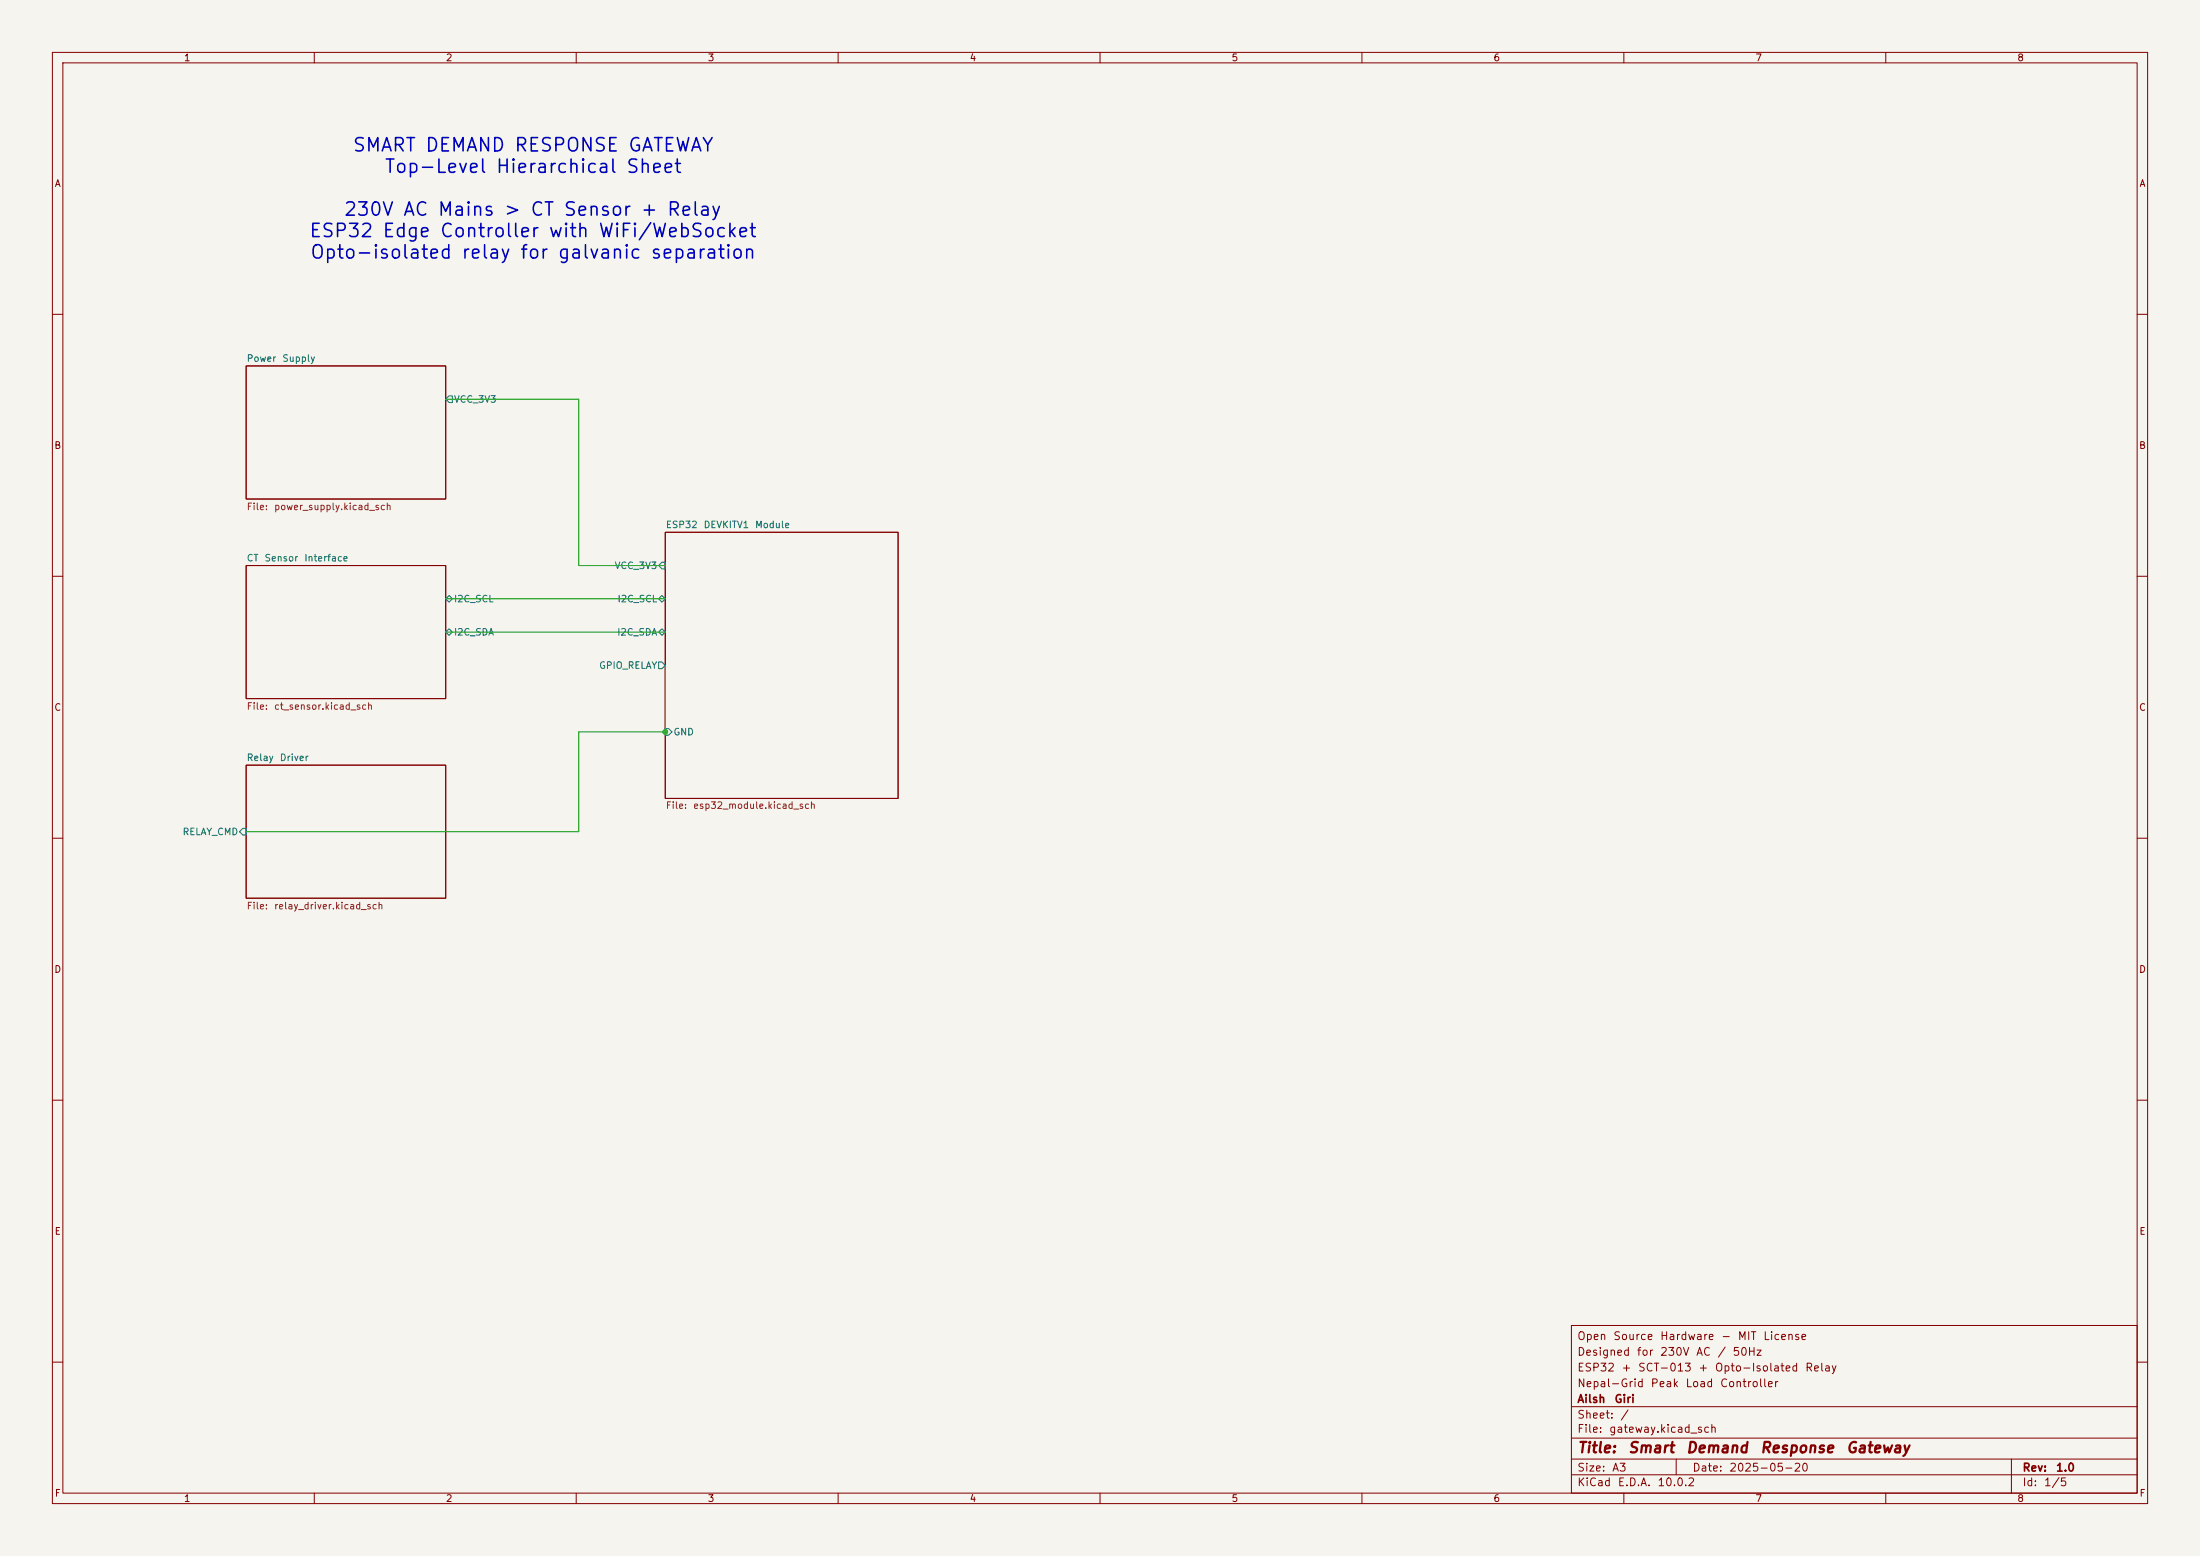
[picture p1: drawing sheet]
(kicad_sch
 (version 20260306)
 (generator "eeschema")
 (generator_version "10.0")
 (paper "A3")
 (title_block
  (title "Smart Demand Response Gateway")
  (date "2025-05-20")
  (rev "1.0")
  (company "Ailsh Giri")
  (comment 1 "Nepal-Grid Peak Load Controller")
  (comment 2 "ESP32 + SCT-013 + Opto-Isolated Relay")
  (comment 3 "Designed for 230V AC / 50Hz")
  (comment 4 "Open Source Hardware - MIT License"))
 (lib_symbols)
 (text "SMART DEMAND RESPONSE GATEWAY\nTop-Level Hierarchical Sheet\n\n230V AC Mains > CT Sensor + Relay\nESP32 Edge Controller with WiFi/WebSocket\nOpto-isolated relay for galvanic separation"
  (exclude_from_sim no)
  (at 101.6 38.1 0)
  (effects (font (size 2.54 2.54))))
 (junction
  (at 127 139.7)
  (diameter 0)
  (color 0 0 0 0))
 (wire
  (pts (xy 110.49 76.2) (xy 110.49 107.95))
  (stroke (width 0) (type default)))
 (wire
  (pts (xy 110.49 139.7) (xy 127 139.7))
  (stroke (width 0) (type default)))
 (wire
  (pts (xy 110.49 139.7) (xy 110.49 158.75))
  (stroke (width 0) (type default)))
 (wire
  (pts (xy 85.09 114.3) (xy 127 114.3))
  (stroke (width 0) (type default)))
 (wire
  (pts (xy 85.09 76.2) (xy 110.49 76.2))
  (stroke (width 0) (type default)))
 (wire
  (pts (xy 85.09 120.65) (xy 127 120.65))
  (stroke (width 0) (type default)))
 (wire
  (pts (xy 127 127) (xy 127 139.7))
  (stroke (width 0) (type default)))
 (wire
  (pts (xy 110.49 158.75) (xy 46.99 158.75))
  (stroke (width 0) (type default)))
 (wire
  (pts (xy 110.49 107.95) (xy 127 107.95))
  (stroke (width 0) (type default)))
 (sheet
  (at 46.99 69.85)
  (size 38.1 25.4)
  (exclude_from_sim no)
  (in_bom yes)
  (on_board yes)
  (dnp no)
  (fields_autoplaced yes)
  (stroke (width 0.1524) (type solid))
  (fill (color 0 0 0 0))
  (property "Sheetname" "Power Supply" (at 46.99 69.1386 0) (show_name no) (do_not_autoplace no) (effects (font (size 1.27 1.27)) (justify left bottom)))
  (property "Sheetfile" "power_supply.kicad_sch" (at 46.99 95.9614 0) (show_name no) (do_not_autoplace no) (effects (font (size 1.27 1.27)) (justify left top)))
  (pin "VCC_3V3" output (at 85.09 76.2 0) (effects (font (size 1.27 1.27)) (justify left))))
 (sheet
  (at 46.99 107.95)
  (size 38.1 25.4)
  (exclude_from_sim no)
  (in_bom yes)
  (on_board yes)
  (dnp no)
  (fields_autoplaced yes)
  (stroke (width 0.1524) (type solid))
  (fill (color 0 0 0 0))
  (property "Sheetname" "CT Sensor Interface" (at 46.99 107.2386 0) (show_name no) (do_not_autoplace no) (effects (font (size 1.27 1.27)) (justify left bottom)))
  (property "Sheetfile" "ct_sensor.kicad_sch" (at 46.99 134.0614 0) (show_name no) (do_not_autoplace no) (effects (font (size 1.27 1.27)) (justify left top)))
  (pin "I2C_SCL" bidirectional (at 85.09 114.3 0) (effects (font (size 1.27 1.27)) (justify left)))
  (pin "I2C_SDA" bidirectional (at 85.09 120.65 0) (effects (font (size 1.27 1.27)) (justify left))))
 (sheet
  (at 46.99 146.05)
  (size 38.1 25.4)
  (exclude_from_sim no)
  (in_bom yes)
  (on_board yes)
  (dnp no)
  (fields_autoplaced yes)
  (stroke (width 0.1524) (type solid))
  (fill (color 0 0 0 0))
  (property "Sheetname" "Relay Driver" (at 46.99 145.3386 0) (show_name no) (do_not_autoplace no) (effects (font (size 1.27 1.27)) (justify left bottom)))
  (property "Sheetfile" "relay_driver.kicad_sch" (at 46.99 172.1614 0) (show_name no) (do_not_autoplace no) (effects (font (size 1.27 1.27)) (justify left top)))
  (pin "RELAY_CMD" input (at 46.99 158.75 180) (effects (font (size 1.27 1.27)) (justify right))))
 (sheet
  (at 127 101.6)
  (size 44.45 50.8)
  (exclude_from_sim no)
  (in_bom yes)
  (on_board yes)
  (dnp no)
  (fields_autoplaced yes)
  (stroke (width 0.1524) (type solid))
  (fill (color 0 0 0 0))
  (property "Sheetname" "ESP32 DEVKITV1 Module" (at 127 100.8884 0) (show_name no) (do_not_autoplace no) (effects (font (size 1.27 1.27)) (justify left bottom)))
  (property "Sheetfile" "esp32_module.kicad_sch" (at 127 152.9846 0) (show_name no) (do_not_autoplace no) (effects (font (size 1.27 1.27)) (justify left top)))
  (pin "I2C_SCL" bidirectional (at 127 114.3 180) (effects (font (size 1.27 1.27)) (justify right)))
  (pin "I2C_SDA" bidirectional (at 127 120.65 180) (effects (font (size 1.27 1.27)) (justify right)))
  (pin "GPIO_RELAY" output (at 127 127 180) (effects (font (size 1.27 1.27)) (justify right)))
  (pin "VCC_3V3" input (at 127 107.95 180) (effects (font (size 1.27 1.27)) (justify right)))
  (pin "GND" input (at 127 139.7 180) (effects (font (size 1.27 1.27)) (justify left))))
 (sheet_instances
  (path ""
   (page "1")))
 (embedded_fonts no))
